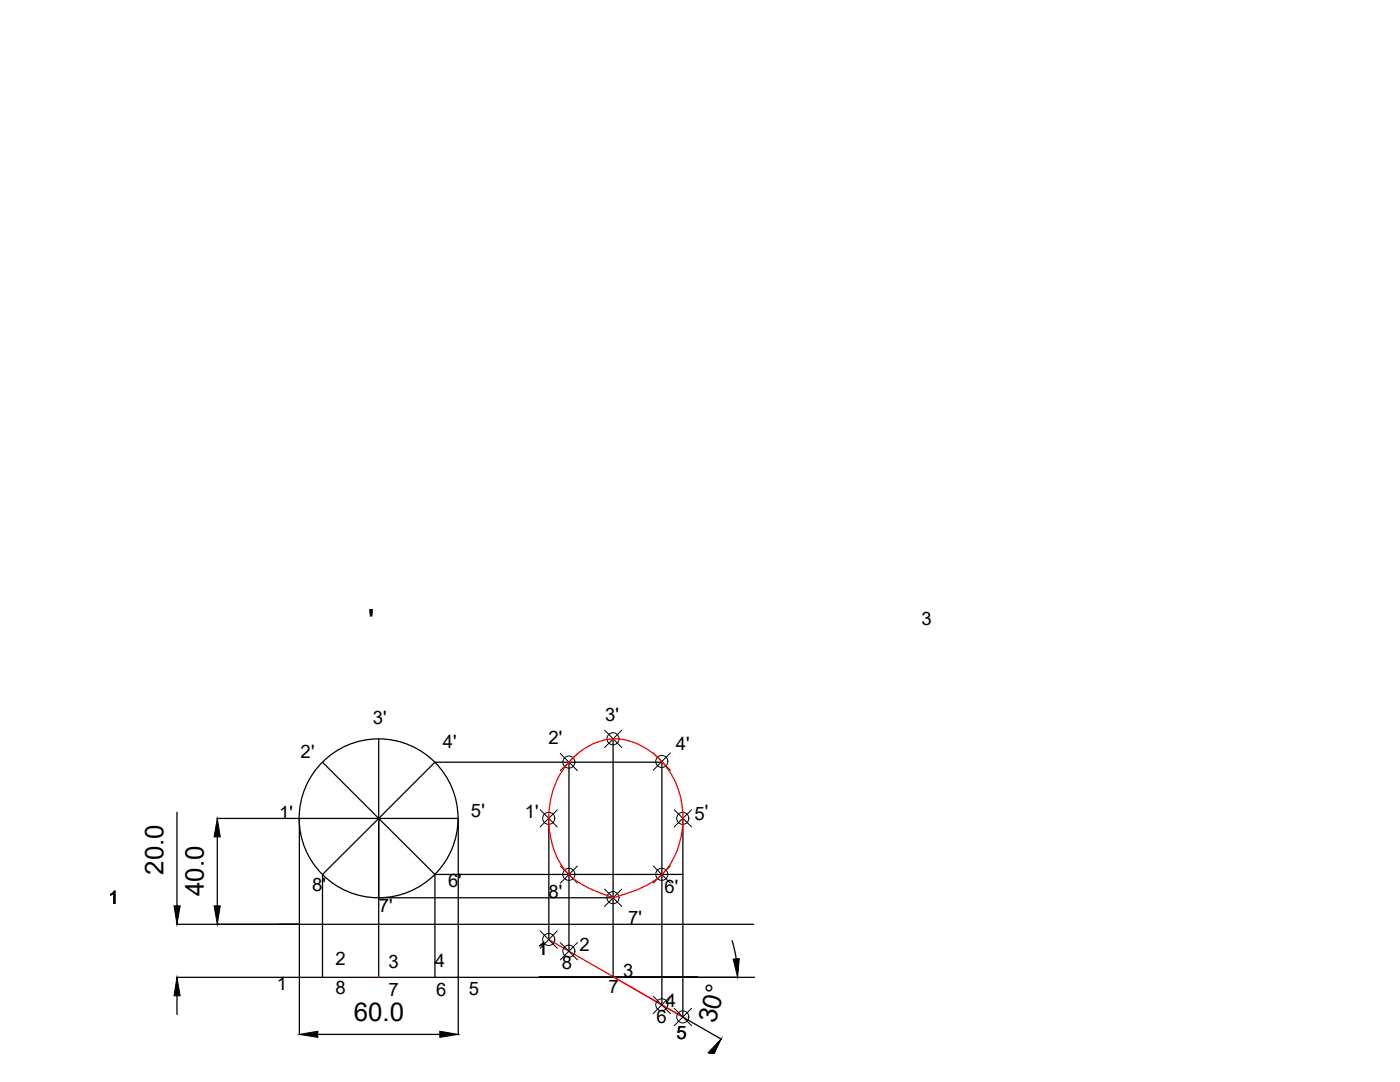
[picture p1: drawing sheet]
<svg xmlns="http://www.w3.org/2000/svg" width="279mm" height="216mm" viewBox="0 0 279 216" stroke-linecap="round" stroke-linejoin="round" font-family="sans-serif">
<!-- layer: 0 -->
<g fill="none" stroke="#000" stroke-width=".25">
<path d="M75.6 147.4v15.9l-11.2-11.2M113.6 152.1v37.7M122.4 147.4v47.5M132.1 152.1h-45.3l-11.2 11.2h15.9v31.7h-31.8v-31.7M132.1 152v48.5M35.3 162.1v18.6M43.3 163.3h16.4M43.4 167v13.7M59.7 163.3h15.9l-11.2 11.2v20.5M75.6 163.3v31.7M86.8 174.5l-11.2-11.2v15.8h46.8M86.8 174.5v20.5"/>
<path d="M86.8 174.5h49.5M109.5 163.3v24.2M136.3 163.3v39.6M35.2 184.4h115.2M35.2 195h24.5M35.3 198.7v3.7M59.7 195.1v11.4M91.5 195h59.1M91.5 195.1v11.4M107.5 195h31.7M146.1 187.7l.8 3.6M63.4 206.4h24.4"/>
<path d="M136.1 202.8l7.9 4.6"/>
<circle cx="75.6" cy="163.3" r="15.9"/>
</g>
<path d="M114.3 151.2a11.5 11.5 0 0 1 12.4-3 16.1 16.1 0 0 1 9.5 17 14.4 14.4 0 0 1-5.9 10.7 27.6 27.6 0 0 1-7.9 3.2 22.9 22.9 0 0 1-8.7-4.4 16.7 16.7 0 0 1-4-14 16 16 0 0 1 4.6-9.5zM75.6 195h.1M109.5 187.5l26.8 15.4" fill="none" stroke="#f00" stroke-width=".25"/>
<g fill="none" stroke="#000" stroke-width=".2">
<path d="M111.8 150.4l3.4 3.4M115.2 150.4l-3.4 3.4M120.7 145.7l3.4 3.5M124.1 145.7l-3.4 3.5M130.4 150.2l3.4 3.5M133.8 150.2l-3.4 3.5M107.8 161.6l3.4 3.4M111.2 161.6l-3.4 3.4M111.8 172.8l3.4 3.4M115.2 172.8l-3.4 3.4M120.7 177.4l3.4 3.5M124.1 177.4l-3.4 3.5"/>
<path d="M130.4 172.8l3.4 3.4M133.8 172.8l-3.4 3.4M134.5 161.6l3.5 3.4M138 161.6l-3.5 3.4M107.8 185.7l3.4 3.5M111.2 185.7l-3.4 3.5M111.8 188.1l3.4 3.4M115.2 188.1l-3.4 3.4M130.4 198.8l3.4 3.5M133.8 198.8l-3.4 3.5M134.5 201.2l3.5 3.5M138 201.2l-3.5 3.5"/>
<circle cx="113.5" cy="152.1" r="1.21"/>
<circle cx="122.3" cy="147.4" r="1.21"/>
<circle cx="132.1" cy="151.9" r="1.21"/>
<circle cx="109.5" cy="163.3" r="1.21"/>
<circle cx="113.5" cy="174.5" r="1.21"/>
<circle cx="122.3" cy="179.1" r="1.21"/>
<circle cx="132.1" cy="174.5" r="1.21"/>
<circle cx="136.3" cy="163.3" r="1.21"/>
<circle cx="109.5" cy="187.5" r="1.21"/>
<circle cx="113.5" cy="189.8" r="1.21"/>
<circle cx="132.1" cy="200.5" r="1.21"/>
<circle cx="136.3" cy="202.9" r="1.21"/>
</g>
<g fill="#000" stroke="#000" stroke-width=".2">
<path d="M43.4 163.3l.6 3.7h-1.3zM35.3 195l.7 3.7h-1.3zM34.7 180.7h1.3l-.7 3.7zM42.7 180.7h1.3l-.6 3.7zM146.3 191.4l1.2-.1-.3 3.7zM59.7 206.4l3.7-.6v1.2zM87.8 205.8l3.7 .6-3.7 .6z"/>
<path d="M143.9 207.3l-1.3 3h-.9zM143.9 207.3l-2.6 2.7 .4 .3z"/>
</g>
<text font-size="7.4" x="73.4" y="126.5">'</text>
<g font-size="5.2">
<text x="32.6" y="174.5" transform="rotate(-90 32.6 174.5)">20.0</text>
<text x="40.7" y="178.8" transform="rotate(-90 40.7 178.8)">40.0</text>
<text x="70.6" y="203.7">60.0</text>
<text x="142.8" y="204.4" transform="rotate(-75 142.8 204.4)">30°</text>
</g>
<g font-size="3.7">
<text x="183.9" y="124.7">3</text>
<text x="120.7" y="143.8">3'</text>
<text x="74.4" y="144.6">3'</text>
<text x="88.4" y="149.3">4'</text>
<text x="109.5" y="148.5">2'</text>
<text x="134.8" y="149.6">4'</text>
<text x="60" y="151.2">2'</text>
<text x="55.7" y="163.5">1'</text>
<text x="94" y="163.1">5'</text>
<text x="104.7" y="163.2">1'</text>
<text x="138.6" y="163.7">5'</text>
<text x="62.3" y="177.7">8'</text>
<text x="89.4" y="177">6'</text>
<text x="109.5" y="179.1">8'</text>
<text x="132.6" y="178.2">6'</text>
<text x="21.6" y="180.3">1</text>
<text x="75.6" y="182.1">7'</text>
<text x="125.4" y="184.4">7'</text>
<text x="107.2" y="190.7">1</text>
<text x="115.7" y="189.8">2</text>
<text x="55.3" y="197.6">1</text>
<text x="67" y="192.6">2</text>
<text x="77.5" y="193.2">3</text>
<text x="86.8" y="192.9">4</text>
<text x="112.2" y="193.3">8</text>
<text x="124.3" y="195">3</text>
<text x="67" y="198.4">8</text>
<text x="77.5" y="198.8">7</text>
<text x="87.1" y="198.7">6</text>
<text x="93.6" y="198.5">5</text>
<text x="121.5" y="198.2">7</text>
<text x="132.9" y="200.9">4</text>
<text x="131" y="204.2">6</text>
<text x="135" y="207.3">5</text>
</g>
</svg>
